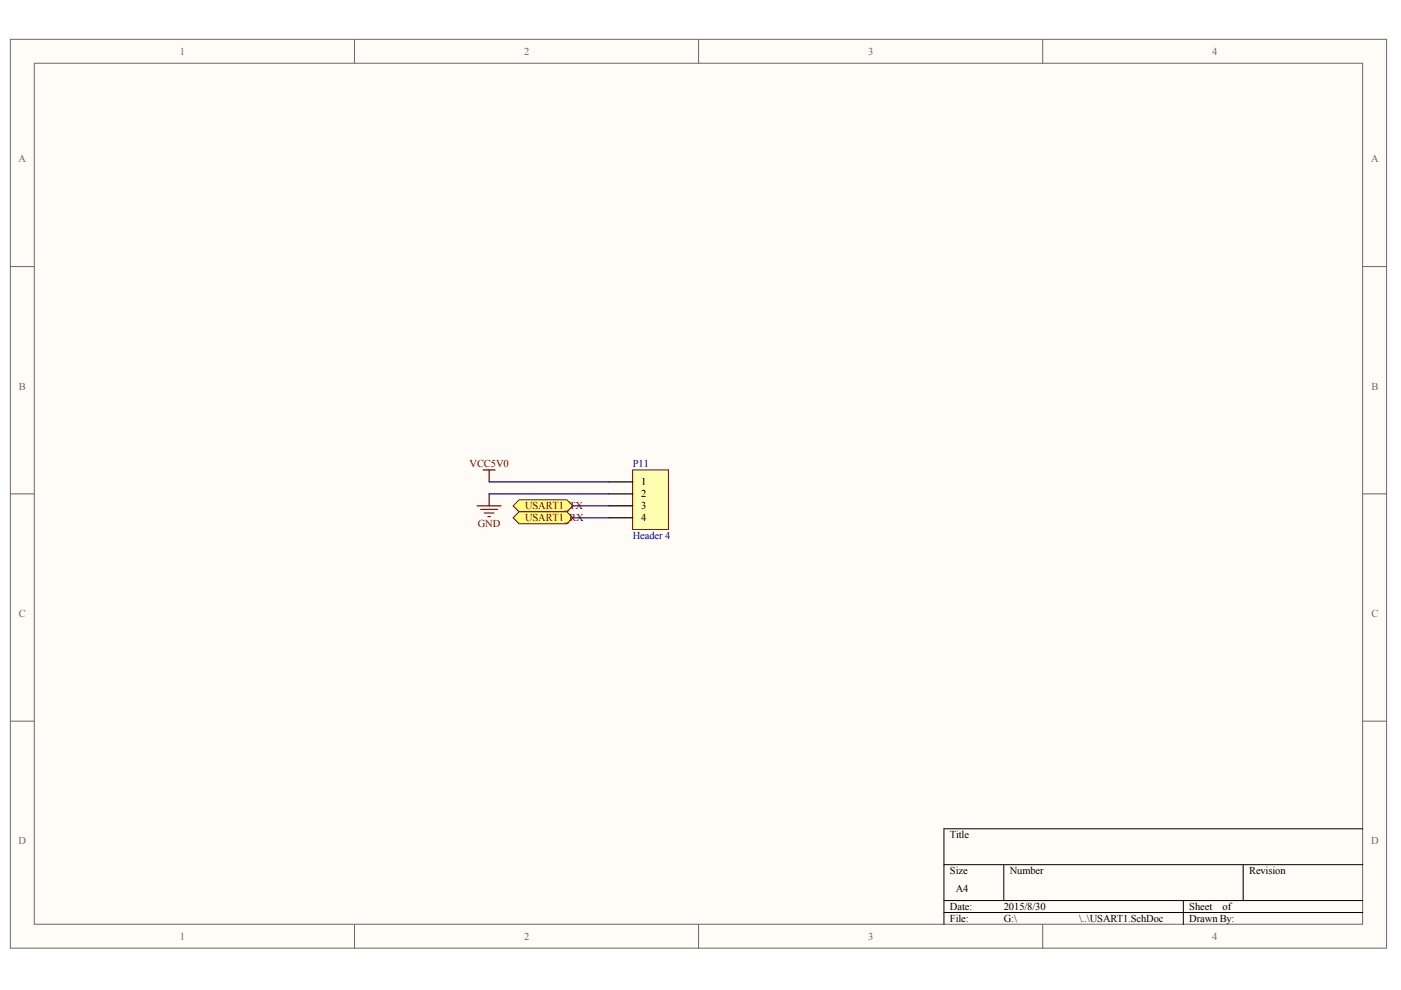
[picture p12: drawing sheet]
<svg xmlns="http://www.w3.org/2000/svg" width="297mm" height="210mm" viewBox="0 0 297 210" stroke-linecap="round" stroke-linejoin="round" font-family="sans-serif">
<g fill="#fffcf8" stroke="#696969" stroke-width=".21">
<path d="M2.2 8.3h291.8v192.7h-291.8z"/>
<path d="M7.3 13.4h281.6v182.6h-281.6z"/>
</g>
<path d="M75.2 8.3v5.1M148.1 8.3v5.1M221.1 8.3v5.1M2.2 56.5h5.1M289 56.5h5M2.2 104.7h5.1M289 104.7h5M2.2 152.9h5.1M289 152.9h5M75.2 196v5.1M148.1 196v5.1M221.1 196v5.1" fill="none" stroke="#696969" stroke-width=".21"/>
<path d="M289 175.7h-88.9v20.3M200.1 183.3h88.9M200.1 190.9h88.9M200.1 193.5h88.9M212.8 183.3v7.6M250.9 190.9v5.1M263.6 183.3v7.6" fill="none" stroke="#000" stroke-width=".21"/>
<path d="M134.1 99.6h7.6v12.7h-7.6z" fill="#ffffb0" stroke="#800000" stroke-width=".21"/>
<path d="M129.1 102.2h5.1M129.1 104.7h5.1M129.1 107.2h5.1M129.1 109.8h5.1" fill="none" stroke="#000" stroke-width=".25"/>
<path d="M102.4 99.6h2.6M103.7 99.6v2.6M101.2 107.2h5M101.9 108h3.6M102.7 108.8h2M103.4 109.5h.6M103.7 104.7v2.5" fill="none" stroke="#800000" stroke-width=".25"/>
<path d="M103.7 102.2h25.4M103.7 104.7h25.4M121.5 107.2h7.6M121.5 109.8h7.6" fill="none" stroke="#000080" stroke-width=".25"/>
<g fill="#ffff80" stroke="#800000" stroke-width=".21">
<path d="M108.8 107.2l1.2-1.2h10.2l1.3 1.2-1.3 1.3h-10.2z" fill-rule="evenodd"/>
<path d="M108.8 109.8l1.2-1.3h10.2l1.3 1.3-1.3 1.3h-10.2z" fill-rule="evenodd"/>
</g>
<g font-size="2.2" fill="#696969">
<text x="38.2" y="11.6">1</text>
<text x="111.1" y="11.6">2</text>
<text x="184.1" y="11.6">3</text>
<text x="257" y="11.6">4</text>
<text x="3.9" y="34.4">A</text>
<text x="290.7" y="34.4">A</text>
<text x="4" y="82.6">B</text>
<text x="290.8" y="82.6">B</text>
<text x="4" y="130.8">C</text>
<text x="290.8" y="130.8">C</text>
<text x="3.9" y="179">D</text>
<text x="290.7" y="179">D</text>
<text x="38.2" y="199.3">1</text>
<text x="111.1" y="199.3">2</text>
<text x="184.1" y="199.3">3</text>
<text x="257" y="199.3">4</text>
</g>
<g font-size="2.2" fill="#800000">
<text x="99.6" y="99.1">VCC5V0</text>
<text x="111.3" y="108">USART1_TX</text>
<text x="101.3" y="111.8">GND</text>
<text x="111.3" y="110.5">USART1_RX</text>
</g>
<g font-size="2.2" fill="#000080">
<text x="134.2" y="99.1">P11</text>
<text x="134.2" y="114.3">Header 4</text>
</g>
<g font-size="2.2">
<text x="135.9" y="102.9">1</text>
<text x="135.9" y="105.4">2</text>
<text x="135.9" y="108">3</text>
<text x="135.9" y="110.5">4</text>
<text x="201.4" y="177.7">Title</text>
<text x="201.4" y="185.3">Size</text>
<text x="214.1" y="185.3">Number</text>
<text x="264.8" y="185.3">Revision</text>
<text x="202.7" y="189.1">A4</text>
<text x="201.4" y="192.9">Date:</text>
<text x="201.4" y="195.5">File:</text>
<text x="212.8" y="192.9">2015/8/30</text>
<text x="212.8" y="195.5">G:\</text>
<text x="228.8" y="195.5">\..\USART1.SchDoc</text>
<text x="252.2" y="192.9">Sheet</text>
<text x="252.2" y="195.5">Drawn By:</text>
<text x="259.2" y="192.9">of</text>
</g>
</svg>
